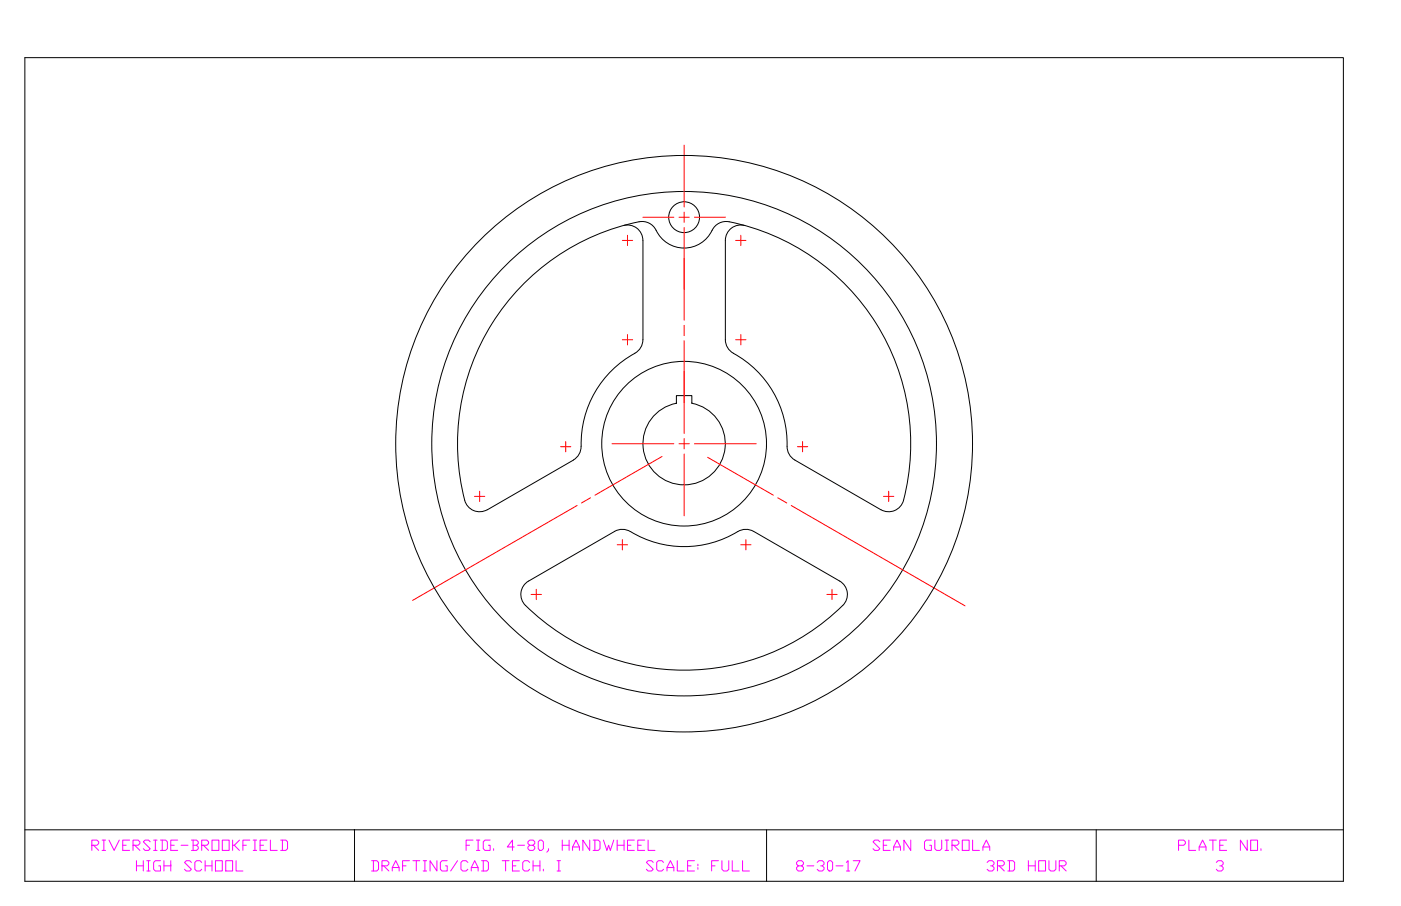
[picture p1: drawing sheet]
<svg xmlns="http://www.w3.org/2000/svg" width="432mm" height="279mm" viewBox="0 0 432 279" stroke-linecap="round" stroke-linejoin="round" font-family="sans-serif">
<!-- layer: Boarder Line -->
<path d="M7.7 17.8h406.3v254h-406.3M7.7 255.9h406.3M109.3 255.9v15.9M236.3 255.9v15.9M337.9 255.9v15.9" fill="none" stroke="#000" stroke-width=".31"/>
<!-- layer: Title Block -->
<path d="M374.9 266l.5-.6h1.1l.5 .6v.5l-.5 .5h-.6M376.5 267l.5 .5v.6l-.5 .5h-1.1l-.5-.5" fill="none" stroke="#f0f" stroke-width=".31"/>
<!-- layer: 0 -->
<g fill="none" stroke="#000" stroke-width=".31">
<path d="M7.7 17.8v254M192.1 69.6a4.8 4.8 0 0 1 6.1 4.5l-.1 30.7-.2 1.4-.6 1.3a7.9 7.9 0 0 1-3.2 2.4 31.7 31.7 0 0 0-15 27.7M202.2 71a4.8 4.8 0 0 0-5.2-2.6 69.6 69.6 0 0 0-53.3 87 4.8 4.8 0 0 0 6.5 1.8M202.2 71a9.6 9.6 0 0 0 9.1 5.5 9.6 9.6 0 0 0 8.6-6.2 4.8 4.8 0 0 1 4.8-1.9 69.6 69.6 0 0 1 53.3 87 4.8 4.8 0 0 1-6.5 1.8l-26.5-15.3-1.2-1-.8-1.2a7.8 7.8 0 0 1-.4-3.9 31.7 31.7 0 0 0-16.6-26.8M229.6 69.6a4.8 4.8 0 0 0-6 4.5v30.7l.5 2.1 .8 1.2 1.1 .8M179.1 137.6l-.2 1.5-.6 1.3-1.6 1.5M201.5 128.2a12.6 12.6 0 0 1 7-3.8v-2.4h4.7v2.4a12.7 12.7 0 0 1 9.5 17.1 12.7 12.7 0 0 1-18.6 6.1 12.7 12.7 0 0 1-2.6-19.4zM208.5 124.1v.3M176.7 141.9l-26.5 15.3M189.4 163.9l2.1-.7 1.4 .2 1.4 .5M189.4 163.9l-26.5 15.3a4.7 4.7 0 0 0-.9 7.5 69.6 69.6 0 0 0 98.5-1 4.8 4.8 0 0 0-1.7-6.5l-26.5-15.3M194.3 163.9a31.7 31.7 0 0 0 33.1 0"/>
<path d="M232.3 163.9l-2.1-.7-1.4 .2-1.4 .5"/>
<circle cx="210.9" cy="67" r="4.8"/>
<circle cx="210.8" cy="136.8" r="88.9"/>
<circle cx="210.8" cy="136.8" r="77.8"/>
<circle cx="210.8" cy="136.8" r="25.4"/>
</g>
<!-- layer: Center Lines -->
<g fill="none" stroke="#f00" stroke-width=".31">
<path d="M210.9 44.8v19M191.8 74.1h3.2M193.4 72.6v3.1M198.2 67h9.5M209.3 67h3.1M210.9 65.4v3.2M210.9 70.2v28.5M214 67h9.6M226.7 74.1h3.2M228.3 72.6v3.1M191.8 104.8h3.2M193.4 103.2v3.2"/>
<path d="M210.9 100.3v3.2M210.9 105.1v28.6M226.7 104.8h3.2M228.3 103.2v3.2M172.8 137.8h3.1M174.3 136.2v3.1M188.6 136.8h19.1M209.3 136.8h3.1M210.9 135.3v3.1M214 136.8h19.1M245.8 137.8h3.1M247.4 136.2v3.1"/>
<path d="M146.2 153.1h3.2M147.8 151.5v3.2M177.9 155.9l-50.8 29.3M182 153.5l-2.8 1.6M204 140.8l-20.6 11.9M210.9 140v19.1M218.1 141l20.3 11.7M239.7 153.5l2.8 1.6M243.9 155.9l53.5 30.9M272.3 153.1h3.2M273.9 151.5v3.2M190.2 168h3.2"/>
<path d="M191.8 166.4v3.2M228.3 168h3.2M229.9 166.4v3.2M163.7 183.3h3.2M165.3 181.7v3.2M254.8 183.3h3.2M256.4 181.7v3.2"/>
</g>
<text font-size="7.1" fill="#f0f" x="142.9" y="263.9">FIG. 4-80, HANDWHEEL</text>
<g font-size="6.6" fill="#f0f">
<text x="27.5" y="263.5">RIVERSIDE-BROOKFIELD</text>
<text x="268.1" y="263.5">SEAN GUIROLA</text>
<text x="362.3" y="263.5">PLATE NO.</text>
<text x="41.3" y="269.9">HIGH SCHOOL</text>
<text x="113.6" y="269.9">DRAFTING/CAD TECH. I SCALE: FULL</text>
<text x="244.5" y="269.9">8-30-17 3RD HOUR</text>
</g>
<text font-size="2.6" x="108.3" y="257.2">XX</text>
</svg>
